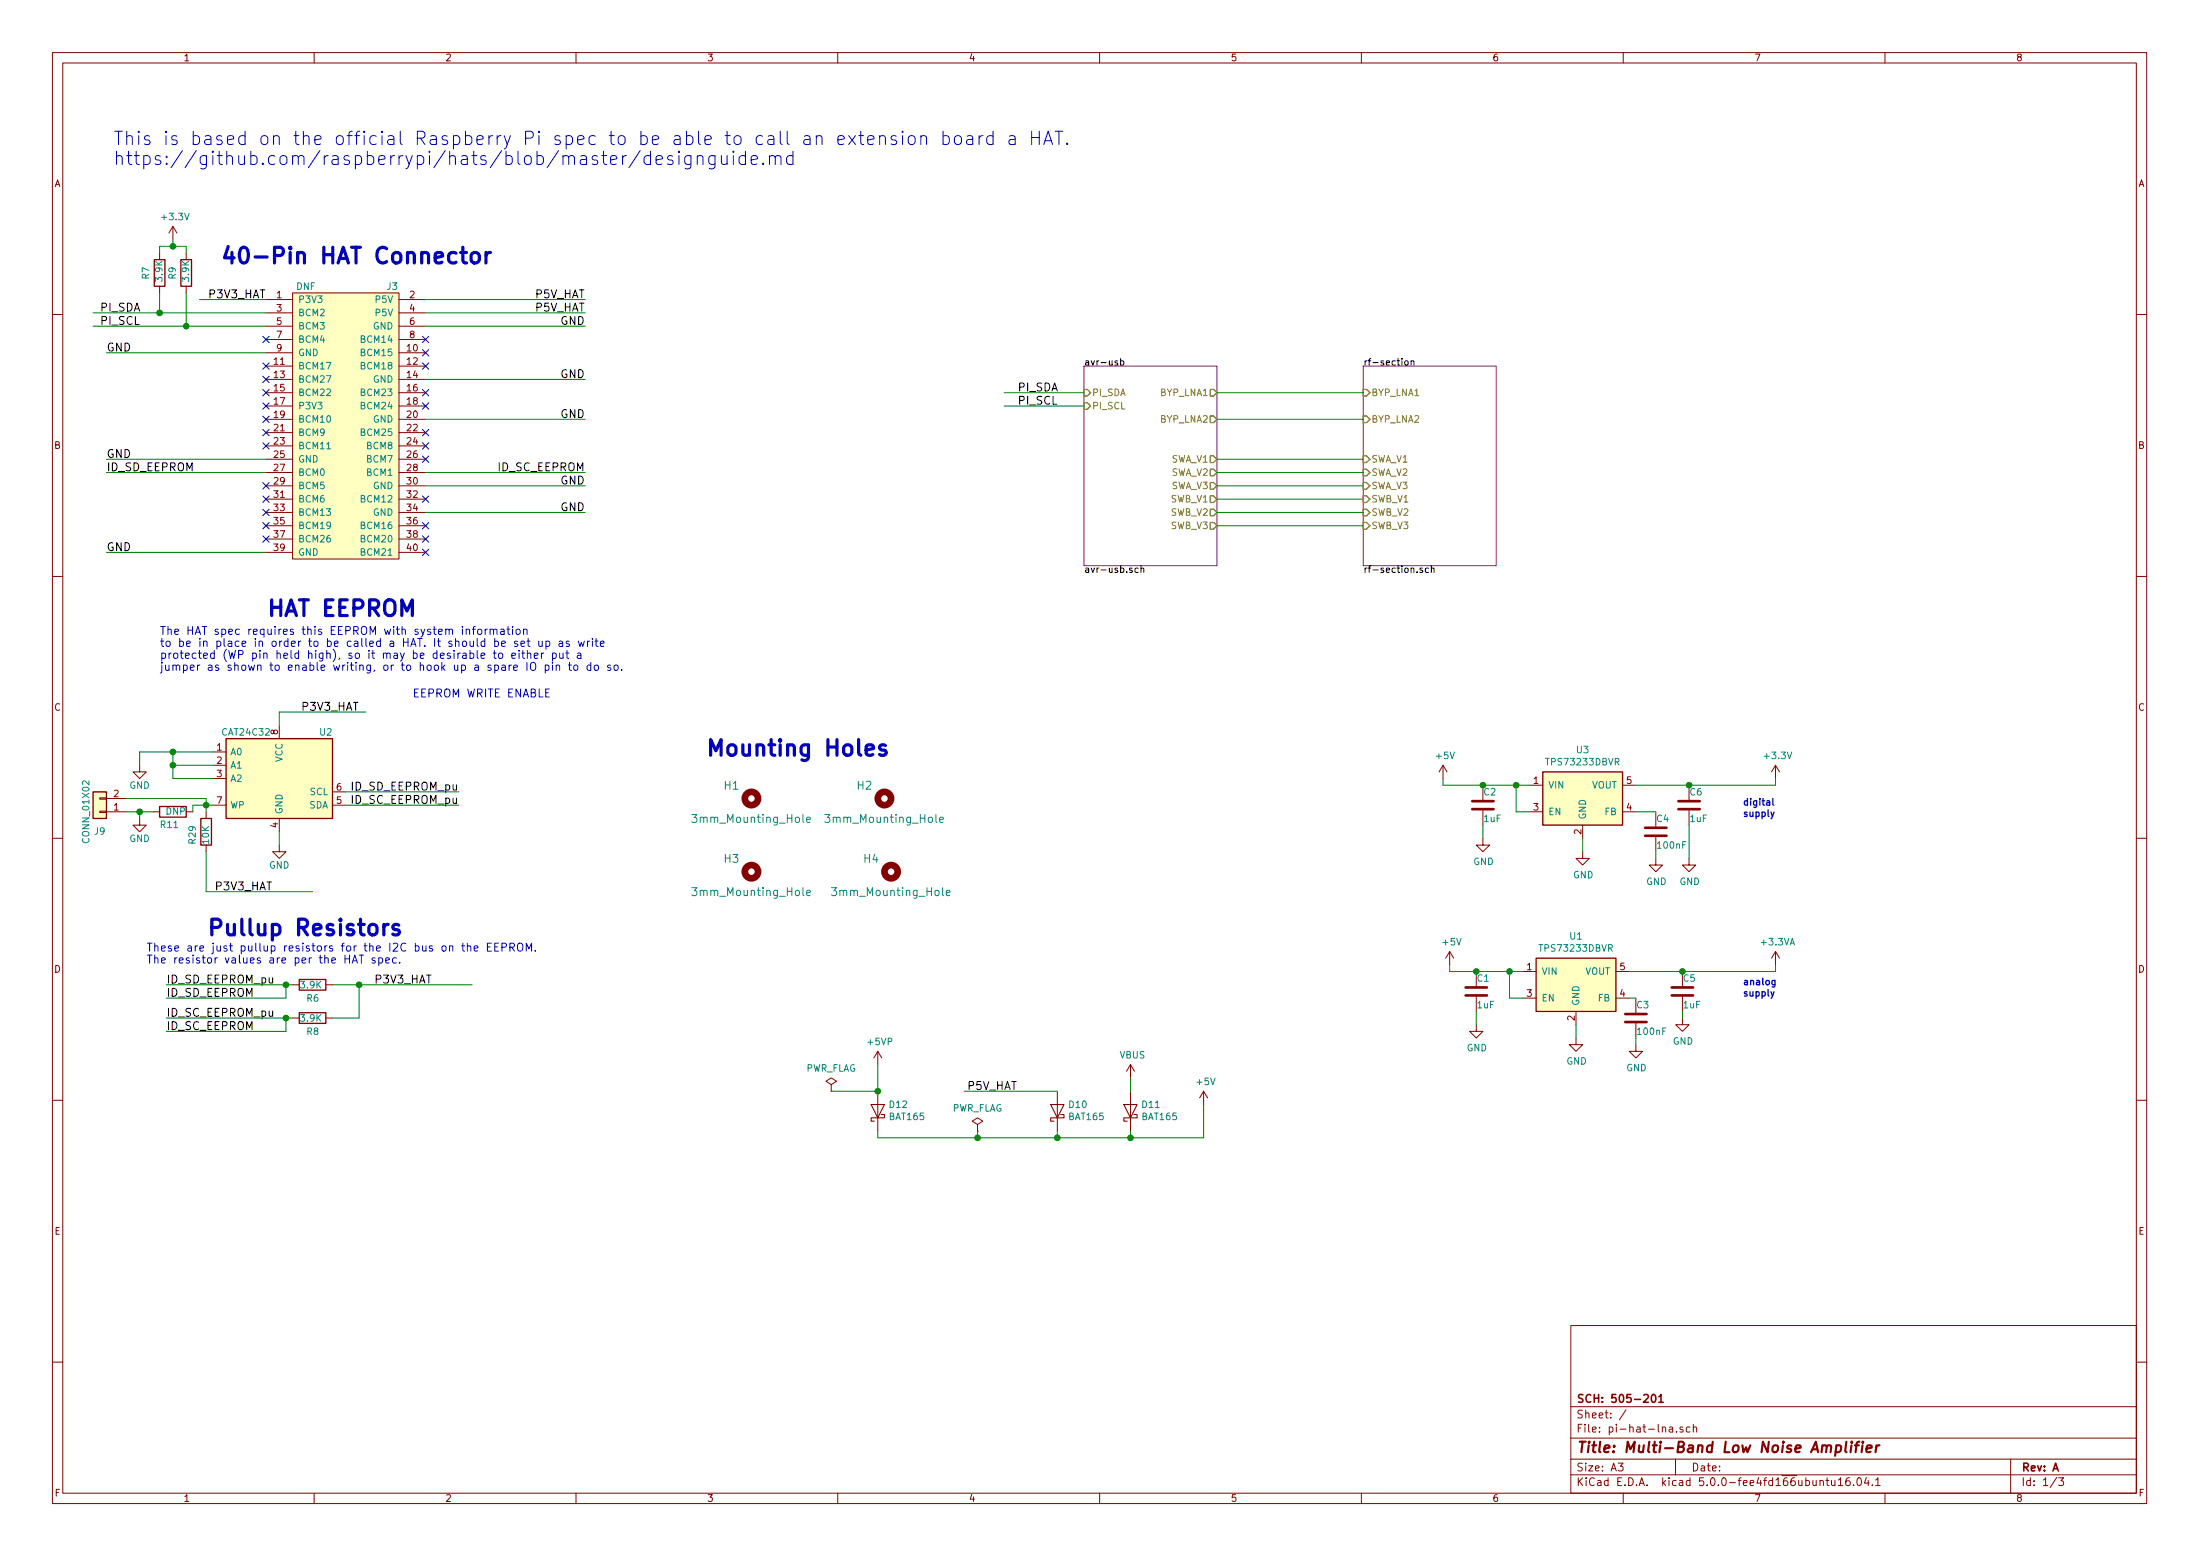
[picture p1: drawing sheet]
EESchema Schematic File Version 4
LIBS:pi-hat-lna-cache
EELAYER 26 0
EELAYER END
$Descr A3 16535 11693
encoding utf-8
Sheet 1 3
Title "Multi-Band Low Noise Amplifier"
Date ""
Rev "A"
Comp "SCH: 505-201"
Comment1 ""
Comment2 ""
Comment3 ""
Comment4 ""
$EndDescr
$Comp
L Mechanical:Mounting_Hole H1
U 1 1
P 5650 6000
F 0 "H1" H 5500 6100 60  0000 C CNN
F 1 "3mm_Mounting_Hole" H 5650 5850 60  0000 C CNN
F 2 "project_footprints:NPTH_3mm_ID" H 5550 6000 60  0001 C CNN
F 3 "" H 5550 6000 60  0001 C CNN
F 4 "" H -12600 -4650 50  0001 C CNN "MFR"
F 5 "" H -12600 -4650 50  0001 C CNN "MPN"
F 6 "" H -12600 -4650 50  0001 C CNN "SPR"
F 7 "" H -12600 -4650 50  0001 C CNN "SPN"
F 8 "" H -12600 -4650 50  0001 C CNN "SPURL"
	1    5650 6000
	1    0    0    -1  
$EndComp
$Comp
L Mechanical:Mounting_Hole H2
U 1 1
P 6650 6000
F 0 "H2" H 6500 6100 60  0000 C CNN
F 1 "3mm_Mounting_Hole" H 6650 5850 60  0000 C CNN
F 2 "project_footprints:NPTH_3mm_ID" H 6550 6000 60  0001 C CNN
F 3 "" H 6550 6000 60  0001 C CNN
F 4 "" H -12600 -4650 50  0001 C CNN "MFR"
F 5 "" H -12600 -4650 50  0001 C CNN "MPN"
F 6 "" H -12600 -4650 50  0001 C CNN "SPR"
F 7 "" H -12600 -4650 50  0001 C CNN "SPN"
F 8 "" H -12600 -4650 50  0001 C CNN "SPURL"
	1    6650 6000
	1    0    0    -1  
$EndComp
$Comp
L Mechanical:Mounting_Hole H3
U 1 1
P 5650 6550
F 0 "H3" H 5500 6650 60  0000 C CNN
F 1 "3mm_Mounting_Hole" H 5650 6400 60  0000 C CNN
F 2 "project_footprints:NPTH_3mm_ID" H 5550 6550 60  0001 C CNN
F 3 "" H 5550 6550 60  0001 C CNN
F 4 "" H -12600 -4650 50  0001 C CNN "MFR"
F 5 "" H -12600 -4650 50  0001 C CNN "MPN"
F 6 "" H -12600 -4650 50  0001 C CNN "SPR"
F 7 "" H -12600 -4650 50  0001 C CNN "SPN"
F 8 "" H -12600 -4650 50  0001 C CNN "SPURL"
	1    5650 6550
	1    0    0    -1  
$EndComp
$Comp
L Mechanical:Mounting_Hole H4
U 1 1
P 6700 6550
F 0 "H4" H 6550 6650 60  0000 C CNN
F 1 "3mm_Mounting_Hole" H 6700 6400 60  0000 C CNN
F 2 "project_footprints:NPTH_3mm_ID" H 6600 6550 60  0001 C CNN
F 3 "" H 6600 6550 60  0001 C CNN
F 4 "" H -12600 -4650 50  0001 C CNN "MFR"
F 5 "" H -12600 -4650 50  0001 C CNN "MPN"
F 6 "" H -12600 -4650 50  0001 C CNN "SPR"
F 7 "" H -12600 -4650 50  0001 C CNN "SPN"
F 8 "" H -12600 -4650 50  0001 C CNN "SPURL"
	1    6700 6550
	1    0    0    -1  
$EndComp
$Comp
L raspberrypi_hat:OX40HAT J3
U 1 1
P 2600 2250
F 0 "J3" H 2950 2350 50  0000 C CNN
F 1 "DNF" H 2300 2350 50  0000 C CNN
F 2 "project_footprints:PinSocket_2x20_P2.54mm_Vertical" H 2600 2450 50  0001 C CNN
F 3 "https://cdn-shop.adafruit.com/product-files/2243/12768.pdf" H 1900 2250 50  0001 C CNN
F 4 "Samtec" H 2600 2250 50  0001 C CNN "Manufacturer"
F 5 "SSW-120-01-G-D" H 2600 2250 50  0001 C CNN "Part Number"
F 6 "2x20 0.1\" female header" H 2600 2250 50  0001 C CNN "Description"
F 7 "available from Adafruit" H 2600 2250 50  0001 C CNN "Notes"
F 8 "SSW-120-01-G-D" H 2600 2250 50  0001 C CNN "Alternate Part Number"
	1    2600 2250
	1    0    0    -1  
$EndComp
$Comp
L raspberrypi_hat:CAT24C32 U2
U 1 1
P 2100 5850
F 0 "U2" H 2450 6200 50  0000 C CNN
F 1 "CAT24C32" H 1850 6200 50  0000 C CNN
F 2 "project_footprints:SOIC-8_3.9x4.9mm_P1.27mm" H 2100 5850 50  0001 C CNN
F 3 "" H 2100 5850 50  0000 C CNN
F 4 "ON Semiconductor" H 2100 5850 50  0001 C CNN "Manufacturer"
F 5 "CAT24C32WI-GT3" H 2100 5850 50  0001 C CNN "Part Number"
F 6 "SOIC-8" H 2100 5850 50  0001 C CNN "Package"
F 7 "IC EEPROM 32K I2C 1MHZ 8SOIC" H 2100 5850 50  0001 C CNN "Description"
	1    2100 5850
	1    0    0    -1  
$EndComp
Wire Wire Line
	1250 7400 2150 7400
Wire Wire Line
	1250 7650 2150 7650
Wire Wire Line
	2150 7500 1250 7500
Wire Wire Line
	2150 7750 1250 7750
Wire Wire Line
	2150 7750 2150 7650
Connection ~ 2150 7650
Wire Wire Line
	2150 7500 2150 7400
Connection ~ 2150 7400
Wire Wire Line
	2500 7400 2700 7400
Wire Wire Line
	2700 7650 2500 7650
Connection ~ 2700 7400
Text Label 1250 7400 0    60   ~ 0
ID_SD_EEPROM_pu
Text Label 1250 7500 0    60   ~ 0
ID_SD_EEPROM
Text Label 1250 7650 0    60   ~ 0
ID_SC_EEPROM_pu
Text Label 1250 7750 0    60   ~ 0
ID_SC_EEPROM
Wire Wire Line
	3450 6050 2600 6050
Wire Wire Line
	2600 5950 3450 5950
Text Label 3450 5950 2    60   ~ 0
ID_SD_EEPROM_pu
Text Label 3450 6050 2    60   ~ 0
ID_SC_EEPROM_pu
$Comp
L Connector_Generic:Conn_01x02 J9
U 1 1
P 750 6100
F 0 "J9" H 750 6250 50  0000 C CNN
F 1 "CONN_01X02" V 850 6100 50  0000 C CNN
F 2 "project_footprints:PinHeader_1x02_P2.54mm_Vertical" H 750 6100 50  0001 C CNN
F 3 "" H 750 6100 50  0000 C CNN
F 4 "Amphenol" H 750 6100 50  0001 C CNN "Manufacturer"
F 5 "77311-118-02LF" H 750 6100 50  0001 C CNN "Part Number"
F 6 "CONN HEADER 2POS VERT T/H" H 750 6100 50  0001 C CNN "Description"
F 7 "M20-9990246" H 750 6100 50  0001 C CNN "Alternate Part Number"
	1    750  6100
	-1   0    0    1   
$EndComp
Wire Wire Line
	2100 5350 2100 5450
$Comp
L power:GND #PWR03
U 1 1
P 1050 5750
F 0 "#PWR03" H 1050 5500 50  0001 C CNN
F 1 "GND" H 1050 5600 50  0000 C CNN
F 2 "" H 1050 5750 50  0000 C CNN
F 3 "" H 1050 5750 50  0000 C CNN
	1    1050 5750
	1    0    0    -1  
$EndComp
Wire Wire Line
	1300 5650 1300 5750
Wire Wire Line
	1050 5650 1300 5650
Wire Wire Line
	1600 5750 1300 5750
Connection ~ 1300 5750
Wire Wire Line
	1300 5850 1600 5850
$Comp
L power:GND #PWR04
U 1 1
P 1050 6150
F 0 "#PWR04" H 1050 5900 50  0001 C CNN
F 1 "GND" H 1050 6000 50  0000 C CNN
F 2 "" H 1050 6150 50  0000 C CNN
F 3 "" H 1050 6150 50  0000 C CNN
	1    1050 6150
	1    0    0    -1  
$EndComp
Text Notes 3100 5250 0    60   ~ 0
EEPROM WRITE ENABLE
Text Notes 1550 7050 0    118  ~ 24
Pullup Resistors
Text Notes 2000 4650 0    118  ~ 24
HAT EEPROM
Text Notes 5300 5700 0    118  ~ 24
Mounting Holes
Text Notes 1650 2000 0    118  ~ 24
40-Pin HAT Connector
Text Label 800  4150 0    60   ~ 0
GND
Wire Wire Line
	2000 4150 800  4150
Text Label 800  3550 0    60   ~ 0
ID_SD_EEPROM
Wire Wire Line
	2000 3550 800  3550
Text Label 800  3450 0    60   ~ 0
GND
Wire Wire Line
	2000 3450 800  3450
Text Label 800  2650 0    60   ~ 0
GND
Wire Wire Line
	2000 2650 800  2650
Wire Wire Line
	3200 2850 4400 2850
Wire Wire Line
	3200 3150 4400 3150
Wire Wire Line
	3200 3550 4400 3550
Wire Wire Line
	3200 3650 4400 3650
Wire Wire Line
	3200 3850 4400 3850
Text Label 4400 2850 2    60   ~ 0
GND
Text Label 4400 3150 2    60   ~ 0
GND
Text Label 4400 3650 2    60   ~ 0
GND
Text Label 4400 3550 2    60   ~ 0
ID_SC_EEPROM
Text Label 4400 3850 2    60   ~ 0
GND
Text Label 4400 2450 2    60   ~ 0
GND
Wire Wire Line
	3200 2450 4400 2450
Text Label 4400 2350 2    60   ~ 0
P5V_HAT
Wire Wire Line
	3200 2350 4400 2350
Text Label 4400 2250 2    60   ~ 0
P5V_HAT
Wire Wire Line
	3200 2250 4400 2250
Wire Wire Line
	2700 7650 2700 7400
Text Notes 1200 5050 0    60   ~ 0
The HAT spec requires this EEPROM with system information\nto be in place in order to be called a HAT. It should be set up as write\nprotected (WP pin held high), so it may be desirable to either put a \njumper as shown to enable writing, or to hook up a spare IO pin to do so.
Text Notes 1100 7250 0    60   ~ 0
These are just pullup resistors for the I2C bus on the EEPROM.\nThe resistor values are per the HAT spec.
Text Notes 850  1250 0    100  ~ 0
This is based on the official Raspberry Pi spec to be able to call an extension board a HAT.\nhttps://github.com/raspberrypi/hats/blob/master/designguide.md
$Comp
L power:GND #PWR05
U 1 1
P 2100 6350
F 0 "#PWR05" H 2100 6100 50  0001 C CNN
F 1 "GND" H 2100 6200 50  0000 C CNN
F 2 "" H 2100 6350 50  0000 C CNN
F 3 "" H 2100 6350 50  0000 C CNN
	1    2100 6350
	1    0    0    -1  
$EndComp
Wire Wire Line
	2100 6250 2100 6350
Wire Wire Line
	1550 6700 1550 6400
Wire Wire Line
	1450 6050 1550 6050
Wire Wire Line
	1550 6000 1550 6050
Wire Wire Line
	1050 5650 1050 5750
Connection ~ 1300 5650
Wire Wire Line
	1450 6050 1450 6100
Connection ~ 1550 6050
Wire Wire Line
	950  6100 1050 6100
Wire Wire Line
	1050 6150 1050 6100
Connection ~ 1050 6100
Wire Wire Line
	950  6000 1550 6000
Wire Wire Line
	2150 7650 2200 7650
Wire Wire Line
	2150 7400 2200 7400
Wire Wire Line
	1300 5750 1300 5850
Wire Wire Line
	1300 5650 1600 5650
Wire Wire Line
	1550 6050 1600 6050
Wire Wire Line
	1550 6050 1550 6100
Wire Wire Line
	1050 6100 1150 6100
$Sheet
S 8150 2750 1000 1500
U 5C1B036A
F0 "avr-usb" 50
F1 "avr-usb.sch" 50
F2 "BYP_LNA1" O R 9150 2950 50 
F3 "BYP_LNA2" O R 9150 3150 50 
F4 "SWA_V1" O R 9150 3450 50 
F5 "SWA_V2" O R 9150 3550 50 
F6 "SWA_V3" O R 9150 3650 50 
F7 "SWB_V1" O R 9150 3750 50 
F8 "SWB_V2" O R 9150 3850 50 
F9 "SWB_V3" O R 9150 3950 50 
F10 "PI_SDA" I L 8150 2950 50 
F11 "PI_SCL" I L 8150 3050 50 
$EndSheet
$Sheet
S 10250 2750 1000 1500
U 5C1B2C8B
F0 "rf-section" 50
F1 "rf-section.sch" 50
F2 "BYP_LNA1" I L 10250 2950 50 
F3 "SWA_V1" I L 10250 3450 50 
F4 "SWA_V2" I L 10250 3550 50 
F5 "SWA_V3" I L 10250 3650 50 
F6 "SWB_V1" I L 10250 3750 50 
F7 "SWB_V2" I L 10250 3850 50 
F8 "SWB_V3" I L 10250 3950 50 
F9 "BYP_LNA2" I L 10250 3150 50 
$EndSheet
Wire Wire Line
	9150 2950 10250 2950
Wire Wire Line
	9150 3150 10250 3150
Wire Wire Line
	9150 3450 10250 3450
Wire Wire Line
	9150 3550 10250 3550
Wire Wire Line
	9150 3650 10250 3650
Wire Wire Line
	9150 3750 10250 3750
Wire Wire Line
	9150 3850 10250 3850
Wire Wire Line
	9150 3950 10250 3950
NoConn ~ 2000 2550
NoConn ~ 2000 2750
NoConn ~ 2000 2850
NoConn ~ 2000 2950
NoConn ~ 2000 3050
NoConn ~ 2000 3150
NoConn ~ 2000 3250
NoConn ~ 2000 3350
NoConn ~ 3200 2550
NoConn ~ 3200 2650
NoConn ~ 3200 2750
NoConn ~ 3200 2950
NoConn ~ 3200 3050
NoConn ~ 3200 3250
NoConn ~ 3200 3350
NoConn ~ 3200 3450
NoConn ~ 3200 3750
NoConn ~ 3200 3950
NoConn ~ 3200 4050
NoConn ~ 3200 4150
NoConn ~ 2000 4050
NoConn ~ 2000 3950
NoConn ~ 2000 3850
NoConn ~ 2000 3750
NoConn ~ 2000 3650
$Comp
L Diode:B160-E3 D11
U 1 1
P 8500 8350
F 0 "D11" V 8546 8271 50  0000 R CNN
F 1 "BAT165" V 8455 8271 50  0000 R CNN
F 2 "project_footprints:D_SOD-323" H 8500 8175 50  0001 C CNN
F 3 "http://www.vishay.com/docs/88946/b120.pdf" H 8500 8350 50  0001 C CNN
F 4 "Infineon" H 8500 8350 50  0001 C CNN "Manufacturer"
F 5 "BAT165E6327HTSA1" H 8500 8350 50  0001 C CNN "Part Number"
F 6 "SOD-323" H 8500 8350 50  0001 C CNN "Package"
F 7 "Diode Schottky 40V 750mA (DC) Surface Mount PG-SOD323-2" H 8500 8350 50  0001 C CNN "Description"
	1    8500 8350
	0    -1   -1   0   
$EndComp
$Comp
L Regulator_Linear:ADP7142AUZJ U?
U 1 1
P 11900 6000
AR Path="/5C1B036A/5B97D4B2" Ref="U?"  Part="1" 
AR Path="/5B97D4B2" Ref="U3"  Part="1" 
F 0 "U3" H 11900 6367 50  0000 C CNN
F 1 "TPS73233DBVR" H 11900 6276 50  0000 C CNN
F 2 "project_footprints:SOT-23-5" H 11900 5600 50  0001 C CIN
F 3 "http://www.ti.com/lit/ds/symlink/tps732.pdf" H 11900 5500 50  0001 C CNN
F 4 "Texas Instruments" H 11900 6000 50  0001 C CNN "Manufacturer"
F 5 "TPS73233DBVR" H 11900 6000 50  0001 C CNN "Part Number"
F 6 "SOT-23-5" H 11900 6000 50  0001 C CNN "Package"
F 7 "IC REG LINEAR 3.3V 250MA SOT23-5" H 11900 6000 50  0001 C CNN "Description"
F 8 "ADP7142AUJZ-3.3-R7" H 11900 6000 50  0001 C CNN "Alternate Part Number"
	1    11900 6000
	1    0    0    -1  
$EndComp
$Comp
L Device:C C?
U 1 1
P 11150 6050
AR Path="/5C1B036A/5B97D4BF" Ref="C?"  Part="1" 
AR Path="/5B97D4BF" Ref="C2"  Part="1" 
F 0 "C2" H 11150 6150 50  0000 L CNN
F 1 "1uF" H 11150 5950 50  0000 L CNN
F 2 "project_footprints:C_0402" H 11188 5900 50  0001 C CNN
F 3 "~" H 11150 6050 50  0001 C CNN
F 4 "Murata" H 11150 6050 50  0001 C CNN "Manufacturer"
F 5 "GRM153R60J105ME95D" H 11150 6050 50  0001 C CNN "Part Number"
F 6 "0402" H 11150 6050 50  0001 C CNN "Package"
F 7 "CAP 1UF 6.3V X5R 0402" H 11150 6050 50  0001 C CNN "Description"
F 8 "6.3V or greater" H 11150 6050 50  0001 C CNN "Notes"
F 9 "CL05A105MQ3LNNH" H 11150 6050 50  0001 C CNN "Alternate Part Number"
	1    11150 6050
	1    0    0    -1  
$EndComp
$Comp
L Device:C C?
U 1 1
P 12700 6050
AR Path="/5C1B036A/5B97D4CC" Ref="C?"  Part="1" 
AR Path="/5B97D4CC" Ref="C6"  Part="1" 
F 0 "C6" H 12700 6150 50  0000 L CNN
F 1 "1uF" H 12700 5950 50  0000 L CNN
F 2 "project_footprints:C_0402" H 12738 5900 50  0001 C CNN
F 3 "~" H 12700 6050 50  0001 C CNN
F 4 "Murata" H 12700 6050 50  0001 C CNN "Manufacturer"
F 5 "GRM153R60J105ME95D" H 12700 6050 50  0001 C CNN "Part Number"
F 6 "0402" H 12700 6050 50  0001 C CNN "Package"
F 7 "CAP 1UF 6.3V X5R 0402" H 12700 6050 50  0001 C CNN "Description"
F 8 "6.3V or greater" H 12700 6050 50  0001 C CNN "Notes"
F 9 "CL05A105MQ3LNNH" H 12700 6050 50  0001 C CNN "Alternate Part Number"
	1    12700 6050
	1    0    0    -1  
$EndComp
$Comp
L Device:C C?
U 1 1
P 12450 6250
AR Path="/5C1B036A/5B97D4D8" Ref="C?"  Part="1" 
AR Path="/5B97D4D8" Ref="C4"  Part="1" 
F 0 "C4" H 12450 6350 50  0000 L CNN
F 1 "100nF" H 12450 6150 50  0000 L CNN
F 2 "project_footprints:C_0402" H 12488 6100 50  0001 C CNN
F 3 "~" H 12450 6250 50  0001 C CNN
F 4 "CL05A104MP5NNNC" H 12450 6250 50  0001 C CNN "Part Number"
F 5 "0402" H 12450 6250 50  0001 C CNN "Package"
F 6 "CAP CER 0.1UF 10V X5R 0402" H 12450 6250 50  0001 C CNN "Description"
F 7 "6.3V or greater" H 12450 6250 50  0001 C CNN "Notes"
F 8 "GRM022R60J104ME15L" H 12450 6250 50  0001 C CNN "Alternate Part Number"
F 9 "Samsung" H 0   0   50  0001 C CNN "Manufacturer"
	1    12450 6250
	1    0    0    -1  
$EndComp
$Comp
L power:GND #PWR?
U 1 1
P 11900 6400
AR Path="/5C1B036A/5B97D4DF" Ref="#PWR?"  Part="1" 
AR Path="/5B97D4DF" Ref="#PWR015"  Part="1" 
F 0 "#PWR015" H 11900 6150 50  0001 C CNN
F 1 "GND" H 11905 6227 50  0000 C CNN
F 2 "" H 11900 6400 50  0001 C CNN
F 3 "" H 11900 6400 50  0001 C CNN
	1    11900 6400
	1    0    0    -1  
$EndComp
Wire Wire Line
	11900 6300 11900 6400
$Comp
L power:GND #PWR?
U 1 1
P 11150 6300
AR Path="/5C1B036A/5B97D4E6" Ref="#PWR?"  Part="1" 
AR Path="/5B97D4E6" Ref="#PWR012"  Part="1" 
F 0 "#PWR012" H 11150 6050 50  0001 C CNN
F 1 "GND" H 11155 6127 50  0000 C CNN
F 2 "" H 11150 6300 50  0001 C CNN
F 3 "" H 11150 6300 50  0001 C CNN
	1    11150 6300
	1    0    0    -1  
$EndComp
$Comp
L power:GND #PWR?
U 1 1
P 12450 6450
AR Path="/5C1B036A/5B97D4EC" Ref="#PWR?"  Part="1" 
AR Path="/5B97D4EC" Ref="#PWR019"  Part="1" 
F 0 "#PWR019" H 12450 6200 50  0001 C CNN
F 1 "GND" H 12455 6277 50  0000 C CNN
F 2 "" H 12450 6450 50  0001 C CNN
F 3 "" H 12450 6450 50  0001 C CNN
	1    12450 6450
	1    0    0    -1  
$EndComp
$Comp
L power:GND #PWR?
U 1 1
P 12700 6450
AR Path="/5C1B036A/5B97D4F2" Ref="#PWR?"  Part="1" 
AR Path="/5B97D4F2" Ref="#PWR022"  Part="1" 
F 0 "#PWR022" H 12700 6200 50  0001 C CNN
F 1 "GND" H 12705 6277 50  0000 C CNN
F 2 "" H 12700 6450 50  0001 C CNN
F 3 "" H 12700 6450 50  0001 C CNN
	1    12700 6450
	1    0    0    -1  
$EndComp
Wire Wire Line
	12700 6200 12700 6450
Wire Wire Line
	12450 6400 12450 6450
Wire Wire Line
	11150 6200 11150 6300
Wire Wire Line
	11500 6100 11400 6100
Wire Wire Line
	11400 6100 11400 5900
Connection ~ 11400 5900
Wire Wire Line
	11400 5900 11500 5900
Wire Wire Line
	12300 6100 12450 6100
Wire Wire Line
	12300 5900 12700 5900
$Comp
L power:VBUS #PWR?
U 1 1
P 8500 8100
AR Path="/5C1B036A/5B97D502" Ref="#PWR?"  Part="1" 
AR Path="/5B97D502" Ref="#PWR09"  Part="1" 
F 0 "#PWR09" H 8500 7950 50  0001 C CNN
F 1 "VBUS" H 8515 8273 50  0000 C CNN
F 2 "" H 8500 8100 50  0001 C CNN
F 3 "" H 8500 8100 50  0001 C CNN
	1    8500 8100
	1    0    0    -1  
$EndComp
Wire Wire Line
	8500 8500 8500 8550
Connection ~ 12700 5900
$Comp
L Regulator_Linear:ADP7142AUZJ U?
U 1 1
P 11850 7400
AR Path="/5B782859/5B97D511" Ref="U?"  Part="1" 
AR Path="/5B7DAEA8/5B97D511" Ref="U?"  Part="1" 
AR Path="/5C1B036A/5B97D511" Ref="U?"  Part="1" 
AR Path="/5B97D511" Ref="U1"  Part="1" 
F 0 "U1" H 11850 7767 50  0000 C CNN
F 1 "TPS73233DBVR" H 11850 7676 50  0000 C CNN
F 2 "project_footprints:SOT-23-5" H 11850 7000 50  0001 C CIN
F 3 "http://www.ti.com/lit/ds/symlink/tps732.pdf" H 11850 6900 50  0001 C CNN
F 4 "Texas Instruments" H 11850 7400 50  0001 C CNN "Manufacturer"
F 5 "TPS73233DBVR" H 11850 7400 50  0001 C CNN "Part Number"
F 6 "SOT-23-5" H 11850 7400 50  0001 C CNN "Package"
F 7 "IC REG LINEAR 3.3V 250MA SOT23-5" H 11850 7400 50  0001 C CNN "Description"
F 8 "ADP7142AUJZ-3.3-R7" H 11850 7400 50  0001 C CNN "Alternate Part Number"
	1    11850 7400
	1    0    0    -1  
$EndComp
$Comp
L Device:C C?
U 1 1
P 11100 7450
AR Path="/5B782859/5B97D51E" Ref="C?"  Part="1" 
AR Path="/5B7DAEA8/5B97D51E" Ref="C?"  Part="1" 
AR Path="/5C1B036A/5B97D51E" Ref="C?"  Part="1" 
AR Path="/5B97D51E" Ref="C1"  Part="1" 
F 0 "C1" H 11100 7550 50  0000 L CNN
F 1 "1uF" H 11100 7350 50  0000 L CNN
F 2 "project_footprints:C_0402" H 11138 7300 50  0001 C CNN
F 3 "~" H 11100 7450 50  0001 C CNN
F 4 "Murata" H 11100 7450 50  0001 C CNN "Manufacturer"
F 5 "GRM153R60J105ME95D" H 11100 7450 50  0001 C CNN "Part Number"
F 6 "0402" H 11100 7450 50  0001 C CNN "Package"
F 7 "CAP 1UF 6.3V X5R 0402" H 11100 7450 50  0001 C CNN "Description"
F 8 "6.3V or greater" H 11100 7450 50  0001 C CNN "Notes"
F 9 "CL05A105MQ3LNNH" H 11100 7450 50  0001 C CNN "Alternate Part Number"
	1    11100 7450
	1    0    0    -1  
$EndComp
$Comp
L Device:C C?
U 1 1
P 12650 7450
AR Path="/5B782859/5B97D52B" Ref="C?"  Part="1" 
AR Path="/5B7DAEA8/5B97D52B" Ref="C?"  Part="1" 
AR Path="/5C1B036A/5B97D52B" Ref="C?"  Part="1" 
AR Path="/5B97D52B" Ref="C5"  Part="1" 
F 0 "C5" H 12650 7550 50  0000 L CNN
F 1 "1uF" H 12650 7350 50  0000 L CNN
F 2 "project_footprints:C_0402" H 12688 7300 50  0001 C CNN
F 3 "~" H 12650 7450 50  0001 C CNN
F 4 "Murata" H 12650 7450 50  0001 C CNN "Manufacturer"
F 5 "GRM153R60J105ME95D" H 12650 7450 50  0001 C CNN "Part Number"
F 6 "0402" H 12650 7450 50  0001 C CNN "Package"
F 7 "CAP 1UF 6.3V X5R 0402" H 12650 7450 50  0001 C CNN "Description"
F 8 "6.3V or greater" H 12650 7450 50  0001 C CNN "Notes"
F 9 "CL05A105MQ3LNNH" H 12650 7450 50  0001 C CNN "Alternate Part Number"
	1    12650 7450
	1    0    0    -1  
$EndComp
$Comp
L Device:C C?
U 1 1
P 12300 7650
AR Path="/5B782859/5B97D537" Ref="C?"  Part="1" 
AR Path="/5B7DAEA8/5B97D537" Ref="C?"  Part="1" 
AR Path="/5C1B036A/5B97D537" Ref="C?"  Part="1" 
AR Path="/5B97D537" Ref="C3"  Part="1" 
F 0 "C3" H 12300 7750 50  0000 L CNN
F 1 "100nF" H 12300 7550 50  0000 L CNN
F 2 "project_footprints:C_0402" H 12338 7500 50  0001 C CNN
F 3 "~" H 12300 7650 50  0001 C CNN
F 4 "CL05A104MP5NNNC" H 12300 7650 50  0001 C CNN "Part Number"
F 5 "0402" H 12300 7650 50  0001 C CNN "Package"
F 6 "CAP CER 0.1UF 10V X5R 0402" H 12300 7650 50  0001 C CNN "Description"
F 7 "6.3V or greater" H 12300 7650 50  0001 C CNN "Notes"
F 8 "GRM022R60J104ME15L" H 12300 7650 50  0001 C CNN "Alternate Part Number"
F 9 "Samsung" H 0   0   50  0001 C CNN "Manufacturer"
	1    12300 7650
	1    0    0    -1  
$EndComp
$Comp
L power:GND #PWR?
U 1 1
P 11850 7800
AR Path="/5B782859/5B97D53E" Ref="#PWR?"  Part="1" 
AR Path="/5B7DAEA8/5B97D53E" Ref="#PWR?"  Part="1" 
AR Path="/5C1B036A/5B97D53E" Ref="#PWR?"  Part="1" 
AR Path="/5B97D53E" Ref="#PWR013"  Part="1" 
F 0 "#PWR013" H 11850 7550 50  0001 C CNN
F 1 "GND" H 11855 7627 50  0000 C CNN
F 2 "" H 11850 7800 50  0001 C CNN
F 3 "" H 11850 7800 50  0001 C CNN
	1    11850 7800
	1    0    0    -1  
$EndComp
Wire Wire Line
	11850 7700 11850 7800
$Comp
L power:GND #PWR?
U 1 1
P 11100 7700
AR Path="/5B782859/5B97D545" Ref="#PWR?"  Part="1" 
AR Path="/5B7DAEA8/5B97D545" Ref="#PWR?"  Part="1" 
AR Path="/5C1B036A/5B97D545" Ref="#PWR?"  Part="1" 
AR Path="/5B97D545" Ref="#PWR010"  Part="1" 
F 0 "#PWR010" H 11100 7450 50  0001 C CNN
F 1 "GND" H 11105 7527 50  0000 C CNN
F 2 "" H 11100 7700 50  0001 C CNN
F 3 "" H 11100 7700 50  0001 C CNN
	1    11100 7700
	1    0    0    -1  
$EndComp
$Comp
L power:GND #PWR?
U 1 1
P 12300 7850
AR Path="/5B782859/5B97D54B" Ref="#PWR?"  Part="1" 
AR Path="/5B7DAEA8/5B97D54B" Ref="#PWR?"  Part="1" 
AR Path="/5C1B036A/5B97D54B" Ref="#PWR?"  Part="1" 
AR Path="/5B97D54B" Ref="#PWR018"  Part="1" 
F 0 "#PWR018" H 12300 7600 50  0001 C CNN
F 1 "GND" H 12305 7677 50  0000 C CNN
F 2 "" H 12300 7850 50  0001 C CNN
F 3 "" H 12300 7850 50  0001 C CNN
	1    12300 7850
	1    0    0    -1  
$EndComp
$Comp
L power:GND #PWR?
U 1 1
P 12650 7650
AR Path="/5B782859/5B97D551" Ref="#PWR?"  Part="1" 
AR Path="/5B7DAEA8/5B97D551" Ref="#PWR?"  Part="1" 
AR Path="/5C1B036A/5B97D551" Ref="#PWR?"  Part="1" 
AR Path="/5B97D551" Ref="#PWR020"  Part="1" 
F 0 "#PWR020" H 12650 7400 50  0001 C CNN
F 1 "GND" H 12655 7477 50  0000 C CNN
F 2 "" H 12650 7650 50  0001 C CNN
F 3 "" H 12650 7650 50  0001 C CNN
	1    12650 7650
	1    0    0    -1  
$EndComp
Wire Wire Line
	12650 7600 12650 7650
Wire Wire Line
	11100 7600 11100 7700
Wire Wire Line
	11100 7300 11350 7300
Wire Wire Line
	11450 7500 11350 7500
Wire Wire Line
	11350 7500 11350 7300
Connection ~ 11350 7300
Wire Wire Line
	11350 7300 11450 7300
Wire Wire Line
	12250 7500 12300 7500
Wire Wire Line
	12250 7300 12650 7300
Wire Wire Line
	10900 7250 10900 7300
Wire Wire Line
	10900 7300 11100 7300
Connection ~ 11100 7300
Connection ~ 12650 7300
Wire Wire Line
	12300 7800 12300 7850
$Comp
L power:+3.3VA #PWR?
U 1 1
P 13350 7250
AR Path="/5B7DAEA8/5B97D56B" Ref="#PWR?"  Part="1" 
AR Path="/5B782859/5B97D56B" Ref="#PWR?"  Part="1" 
AR Path="/5C1B036A/5B97D56B" Ref="#PWR?"  Part="1" 
AR Path="/5B97D56B" Ref="#PWR068"  Part="1" 
F 0 "#PWR068" H 13350 7100 50  0001 C CNN
F 1 "+3.3VA" H 13365 7423 50  0000 C CNN
F 2 "" H 13350 7250 50  0001 C CNN
F 3 "" H 13350 7250 50  0001 C CNN
	1    13350 7250
	1    0    0    -1  
$EndComp
Text Notes 13100 7500 0    50   ~ 10
analog\nsupply
$Comp
L power:+3.3V #PWR?
U 1 1
P 13350 5850
AR Path="/5C1B036A/5B97D572" Ref="#PWR?"  Part="1" 
AR Path="/5B97D572" Ref="#PWR023"  Part="1" 
F 0 "#PWR023" H 13350 5700 50  0001 C CNN
F 1 "+3.3V" H 13365 6023 50  0000 C CNN
F 2 "" H 13350 5850 50  0001 C CNN
F 3 "" H 13350 5850 50  0001 C CNN
	1    13350 5850
	1    0    0    -1  
$EndComp
Wire Wire Line
	13350 5850 13350 5900
Text Notes 13100 6150 0    50   ~ 10
digital\nsupply
Wire Wire Line
	13350 7250 13350 7300
Wire Wire Line
	12700 5900 13350 5900
Wire Wire Line
	12650 7300 13350 7300
Wire Wire Line
	8500 8100 8500 8200
$Comp
L Diode:B160-E3 D10
U 1 1
P 7950 8350
F 0 "D10" V 7996 8271 50  0000 R CNN
F 1 "BAT165" V 7905 8271 50  0000 R CNN
F 2 "project_footprints:D_SOD-323" H 7950 8175 50  0001 C CNN
F 3 "http://www.vishay.com/docs/88946/b120.pdf" H 7950 8350 50  0001 C CNN
F 4 "Infineon" H 7950 8350 50  0001 C CNN "Manufacturer"
F 5 "BAT165E6327HTSA1" H 7950 8350 50  0001 C CNN "Part Number"
F 6 "SOD-323" H 7950 8350 50  0001 C CNN "Package"
F 7 "Diode Schottky 40V 750mA (DC) Surface Mount PG-SOD323-2" H 7950 8350 50  0001 C CNN "Description"
	1    7950 8350
	0    -1   -1   0   
$EndComp
Wire Wire Line
	7950 8500 7950 8550
Wire Wire Line
	7950 8550 8500 8550
Connection ~ 8500 8550
Text Label 7650 8200 2    60   ~ 0
P5V_HAT
Wire Wire Line
	7250 8200 7950 8200
Wire Wire Line
	9050 8300 9050 8550
Wire Wire Line
	8500 8550 9050 8550
$Comp
L power:+5V #PWR0101
U 1 1
P 9050 8300
F 0 "#PWR0101" H 9050 8150 50  0001 C CNN
F 1 "+5V" H 9065 8473 50  0000 C CNN
F 2 "" H 9050 8300 50  0001 C CNN
F 3 "" H 9050 8300 50  0001 C CNN
	1    9050 8300
	1    0    0    -1  
$EndComp
$Comp
L power:+5V #PWR0102
U 1 1
P 10850 5850
F 0 "#PWR0102" H 10850 5700 50  0001 C CNN
F 1 "+5V" H 10865 6023 50  0000 C CNN
F 2 "" H 10850 5850 50  0001 C CNN
F 3 "" H 10850 5850 50  0001 C CNN
	1    10850 5850
	1    0    0    -1  
$EndComp
Wire Wire Line
	10850 5850 10850 5900
Wire Wire Line
	10850 5900 11150 5900
Connection ~ 11150 5900
Wire Wire Line
	11150 5900 11400 5900
$Comp
L power:+5V #PWR0103
U 1 1
P 10900 7250
F 0 "#PWR0103" H 10900 7100 50  0001 C CNN
F 1 "+5V" H 10915 7423 50  0000 C CNN
F 2 "" H 10900 7250 50  0001 C CNN
F 3 "" H 10900 7250 50  0001 C CNN
	1    10900 7250
	1    0    0    -1  
$EndComp
$Comp
L Diode:B160-E3 D12
U 1 1
P 6600 8350
F 0 "D12" V 6646 8271 50  0000 R CNN
F 1 "BAT165" V 6555 8271 50  0000 R CNN
F 2 "project_footprints:D_SOD-323" H 6600 8175 50  0001 C CNN
F 3 "http://www.vishay.com/docs/88946/b120.pdf" H 6600 8350 50  0001 C CNN
F 4 "Infineon" H 6600 8350 50  0001 C CNN "Manufacturer"
F 5 "BAT165E6327HTSA1" H 6600 8350 50  0001 C CNN "Part Number"
F 6 "SOD-323" H 6600 8350 50  0001 C CNN "Package"
F 7 "Diode Schottky 40V 750mA (DC) Surface Mount PG-SOD323-2" H 6600 8350 50  0001 C CNN "Description"
	1    6600 8350
	0    -1   -1   0   
$EndComp
Wire Wire Line
	6600 8500 6600 8550
Wire Wire Line
	6600 8550 7350 8550
Connection ~ 7950 8550
$Comp
L power:+5VP #PWR08
U 1 1
P 6600 8000
F 0 "#PWR08" H 6600 7850 50  0001 C CNN
F 1 "+5VP" H 6615 8173 50  0000 C CNN
F 2 "" H 6600 8000 50  0001 C CNN
F 3 "" H 6600 8000 50  0001 C CNN
	1    6600 8000
	1    0    0    -1  
$EndComp
Wire Wire Line
	6600 8000 6600 8200
Wire Wire Line
	700  2350 1200 2350
Wire Wire Line
	700  2450 1400 2450
Text Label 750  2450 0    60   ~ 0
PI_SCL
Text Label 750  2350 0    60   ~ 0
PI_SDA
$Comp
L power:+3.3V #PWR?
U 1 1
P 1300 1800
AR Path="/5C1B036A/5BBDB670" Ref="#PWR?"  Part="1" 
AR Path="/5BBDB670" Ref="#PWR0104"  Part="1" 
F 0 "#PWR0104" H 1300 1650 50  0001 C CNN
F 1 "+3.3V" H 1315 1973 50  0000 C CNN
F 2 "" H 1300 1800 50  0001 C CNN
F 3 "" H 1300 1800 50  0001 C CNN
	1    1300 1800
	1    0    0    -1  
$EndComp
Wire Wire Line
	1200 1900 1200 1850
Wire Wire Line
	1200 1850 1300 1850
Wire Wire Line
	1400 1850 1400 1900
Wire Wire Line
	1300 1800 1300 1850
Connection ~ 1300 1850
Wire Wire Line
	1300 1850 1400 1850
Wire Wire Line
	1200 2200 1200 2350
Connection ~ 1200 2350
Wire Wire Line
	1400 2200 1400 2450
Connection ~ 1400 2450
$Comp
L Device:R R?
U 1 1
P 2350 7650
AR Path="/5C1B036A/5BC14805" Ref="R?"  Part="1" 
AR Path="/5BC14805" Ref="R8"  Part="1" 
F 0 "R8" V 2450 7600 50  0000 L CNN
F 1 "3.9K" V 2350 7550 50  0000 L CNN
F 2 "project_footprints:R_0402" V 2280 7650 50  0001 C CNN
F 3 "~" H 2350 7650 50  0001 C CNN
F 4 "Panasonic" H 2350 7650 50  0001 C CNN "Manufacturer"
F 5 "RC0402FR-073K9L" H 2350 7650 50  0001 C CNN "Part Number"
F 6 "0402" H 2350 7650 50  0001 C CNN "Package"
F 7 "RES SMD 3.9K OHM 1% 1/10W 0402" H 2350 7650 50  0001 C CNN "Description"
F 8 "CR0402-FX-3901GLF" H 2350 7650 50  0001 C CNN "Alternate Part Number"
	1    2350 7650
	0    1    1    0   
$EndComp
$Comp
L Device:R R?
U 1 1
P 2350 7400
AR Path="/5C1B036A/5BC1795B" Ref="R?"  Part="1" 
AR Path="/5BC1795B" Ref="R6"  Part="1" 
F 0 "R6" V 2450 7350 50  0000 L CNN
F 1 "3.9K" V 2350 7300 50  0000 L CNN
F 2 "project_footprints:R_0402" V 2280 7400 50  0001 C CNN
F 3 "~" H 2350 7400 50  0001 C CNN
F 4 "Panasonic" H 2350 7400 50  0001 C CNN "Manufacturer"
F 5 "RC0402FR-073K9L" H 2350 7400 50  0001 C CNN "Part Number"
F 6 "0402" H 2350 7400 50  0001 C CNN "Package"
F 7 "RES SMD 3.9K OHM 1% 1/10W 0402" H 2350 7400 50  0001 C CNN "Description"
F 8 "CR0402-FX-3901GLF" H 2350 7400 50  0001 C CNN "Alternate Part Number"
	1    2350 7400
	0    1    1    0   
$EndComp
$Comp
L Device:R R?
U 1 1
P 1200 2050
AR Path="/5C1B036A/5BC17DA9" Ref="R?"  Part="1" 
AR Path="/5BC17DA9" Ref="R7"  Part="1" 
F 0 "R7" V 1300 2000 50  0000 L CNN
F 1 "3.9K" V 1200 1950 50  0000 L CNN
F 2 "project_footprints:R_0402" V 1130 2050 50  0001 C CNN
F 3 "~" H 1200 2050 50  0001 C CNN
F 4 "Panasonic" H 1200 2050 50  0001 C CNN "Manufacturer"
F 5 "RC0402FR-073K9L" H 1200 2050 50  0001 C CNN "Part Number"
F 6 "0402" H 1200 2050 50  0001 C CNN "Package"
F 7 "RES SMD 3.9K OHM 1% 1/10W 0402" H 1200 2050 50  0001 C CNN "Description"
F 8 "CR0402-FX-3901GLF" H 1200 2050 50  0001 C CNN "Alternate Part Number"
	1    1200 2050
	-1   0    0    1   
$EndComp
$Comp
L Device:R R?
U 1 1
P 1400 2050
AR Path="/5C1B036A/5BC180DD" Ref="R?"  Part="1" 
AR Path="/5BC180DD" Ref="R9"  Part="1" 
F 0 "R9" V 1500 2000 50  0000 L CNN
F 1 "3.9K" V 1400 1950 50  0000 L CNN
F 2 "project_footprints:R_0402" V 1330 2050 50  0001 C CNN
F 3 "~" H 1400 2050 50  0001 C CNN
F 4 "Panasonic" H 1400 2050 50  0001 C CNN "Manufacturer"
F 5 "RC0402FR-073K9L" H 1400 2050 50  0001 C CNN "Part Number"
F 6 "0402" H 1400 2050 50  0001 C CNN "Package"
F 7 "RES SMD 3.9K OHM 1% 1/10W 0402" H 1400 2050 50  0001 C CNN "Description"
F 8 "CR0402-FX-3901GLF" H 1400 2050 50  0001 C CNN "Alternate Part Number"
	1    1400 2050
	-1   0    0    1   
$EndComp
$Comp
L Device:R R?
U 1 1
P 1550 6250
AR Path="/5C1B036A/5BC18658" Ref="R?"  Part="1" 
AR Path="/5BC18658" Ref="R29"  Part="1" 
F 0 "R29" V 1650 6200 50  0000 L CNN
F 1 "10K" V 1550 6200 50  0000 L CNN
F 2 "project_footprints:R_0402" V 1480 6250 50  0001 C CNN
F 3 "~" H 1550 6250 50  0001 C CNN
F 4 "Panasonic" H 1550 6250 50  0001 C CNN "Manufacturer"
F 5 "ERJ-2RKF1002X" H 1550 6250 50  0001 C CNN "Part Number"
F 6 "0402" H 1550 6250 50  0001 C CNN "Package"
F 7 "RES SMD 10K OHM 1% 1/10W 0402" H 1550 6250 50  0001 C CNN "Description"
F 8 "RMCF0402FT10K0" H 1550 6250 50  0001 C CNN "Alternate Part Number"
	1    1550 6250
	-1   0    0    1   
$EndComp
$Comp
L Device:R R?
U 1 1
P 1300 6100
AR Path="/5C1B036A/5BC1B548" Ref="R?"  Part="1" 
AR Path="/5BC1B548" Ref="R11"  Part="1" 
F 0 "R11" V 1200 6050 50  0000 L CNN
F 1 "DNP" V 1300 6000 50  0000 L CNN
F 2 "project_footprints:R_0402" V 1230 6100 50  0001 C CNN
F 3 "~" H 1300 6100 50  0001 C CNN
F 4 "Panasonic" H 1300 6100 50  0001 C CNN "Manufacturer"
F 5 "ERJ-2RKF1002X" H 1300 6100 50  0001 C CNN "Part Number"
F 6 "0402" H 1300 6100 50  0001 C CNN "Package"
F 7 "RES SMD 10K OHM 1% 1/10W 0402" H 1300 6100 50  0001 C CNN "Description"
F 8 "RMCF0402FT10K0" H 1300 6100 50  0001 C CNN "Alternate Part Number"
	1    1300 6100
	0    -1   -1   0   
$EndComp
Text Label 7650 2950 0    60   ~ 0
PI_SDA
Text Label 7650 3050 0    60   ~ 0
PI_SCL
Wire Wire Line
	7550 2950 8150 2950
Wire Wire Line
	7550 3050 8150 3050
$Comp
L power:PWR_FLAG #FLG?
U 1 1
P 7350 8500
AR Path="/5C1B036A/5BE4BF9A" Ref="#FLG?"  Part="1" 
AR Path="/5BE4BF9A" Ref="#FLG0101"  Part="1" 
F 0 "#FLG0101" H 7350 8575 50  0001 C CNN
F 1 "PWR_FLAG" H 7350 8674 50  0000 C CNN
F 2 "" H 7350 8500 50  0001 C CNN
F 3 "~" H 7350 8500 50  0001 C CNN
	1    7350 8500
	1    0    0    -1  
$EndComp
Wire Wire Line
	7350 8500 7350 8550
Connection ~ 7350 8550
Wire Wire Line
	7350 8550 7950 8550
$Comp
L power:PWR_FLAG #FLG?
U 1 1
P 6250 8200
AR Path="/5C1B036A/5BE666CF" Ref="#FLG?"  Part="1" 
AR Path="/5BE666CF" Ref="#FLG0102"  Part="1" 
F 0 "#FLG0102" H 6250 8275 50  0001 C CNN
F 1 "PWR_FLAG" H 6250 8374 50  0000 C CNN
F 2 "" H 6250 8200 50  0001 C CNN
F 3 "~" H 6250 8200 50  0001 C CNN
	1    6250 8200
	1    0    0    -1  
$EndComp
Wire Wire Line
	6250 8200 6600 8200
Connection ~ 6600 8200
Text Label 2000 2250 2    60   ~ 0
P3V3_HAT
Wire Wire Line
	1200 2350 2000 2350
Wire Wire Line
	1400 2450 2000 2450
Wire Wire Line
	1500 2250 2000 2250
Text Label 2700 5350 2    60   ~ 0
P3V3_HAT
Wire Wire Line
	2750 5350 2100 5350
Text Label 2050 6700 2    60   ~ 0
P3V3_HAT
Wire Wire Line
	1550 6700 2350 6700
Text Label 3250 7400 2    60   ~ 0
P3V3_HAT
Wire Wire Line
	2700 7400 3550 7400
$EndSCHEMATC
